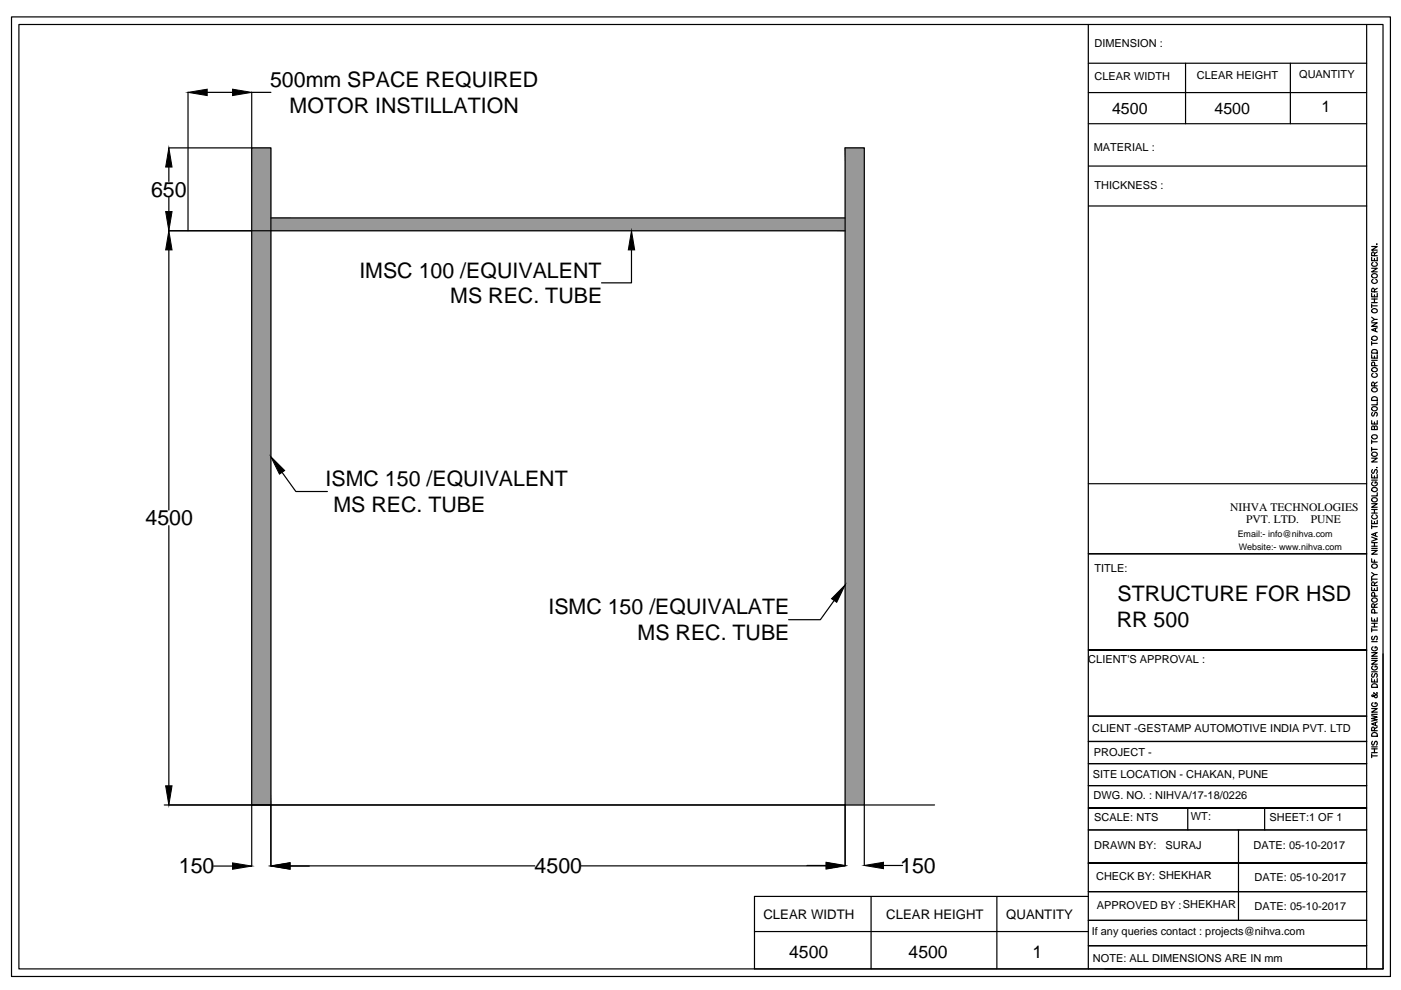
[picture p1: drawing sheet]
<svg xmlns="http://www.w3.org/2000/svg" width="297mm" height="210mm" viewBox="0 0 297 210" stroke-linecap="round" stroke-linejoin="round" font-family="sans-serif">
<!-- layer: 0 -->
<g fill="#989898" stroke="#989898" stroke-width=".21">
<path d="M57.4 46.2v2.7h121.8zM57.4 46.2h121.8v2.7z"/>
<path d="M179.2 31.4v139.3h4zM179.2 31.4h4v139.3z"/>
<path d="M53.4 31.4v139.3h4zM53.4 31.4h4v139.3z"/>
</g>
<g fill="none" stroke="#000" stroke-width=".25">
<path d="M2.4 3.6h292.4v203.4h-292.4zM4 5.2h289.2v200.2h-289.2zM39.9 19.5v29.4M43.9 19.6h5.4M53.4 19.5v11.9h-17.6M53.4 19.6h4M230.7 5.2v200.2M230.7 13.4h59.1M230.7 19.6h59.1M251.4 13.4v12.8M273.6 13.4v12.8M289.8 5.2v200.2h-129.8v-15.3h70.7"/>
<path d="M35.8 35.4v3.1M53.4 31.4h4v139.3h-4zM230.7 26.2h59.1M230.7 35.2h59.1M35.8 48.9h143.4M35.8 41.8v3.1M35.8 53v55.1M57.4 46.2h121.8M133.9 53v7h-6.4M230.7 43.7h59.1M290.8 56.9h1.2l-1.2 .7h1.2M290.8 54.6v.7h1.2v-.7"/>
<path d="M290.8 52.3h1.2l-1.2 .7h1.2M290.9 58.2a.53 .53 0 0 1 .8-.2 .53 .53 0 0 1 0 .9 .52 .52 0 0 1-.7 0 .52 .52 0 0 1-.1-.7zM291.1 59.3a.52 .52 0 0 0-.1 .8 .52 .52 0 0 0 .8-.1l.2-.5-.3-.2M291.1 55.7h-.1a.54 .54 0 0 0 .1 .8 .54 .54 0 0 0 .7-.1l.2-.5-.3-.2M291.4 54.2v-.5l-.3-.3-.3 .3v.5h1.2M291.4 54.8v.5M291.9 51.8h.1zM292 53.4l-.6 .4M290.8 75.2v.7h1.2v-.7M290.8 68.4h1.2l-1.2 .8h1.2M290.8 62.2v.7h1.2v-.7M290.8 64.5v.7"/>
<path d="M290.8 72.4v.8M290.8 76.4h1.2M290.8 72.8h1.2M290.8 67.3l.6 .4M290.8 64.8h1.2M290.8 64.2h1.2M290.8 63.4h1.2M291 78a.52 .52 0 0 1 .8 0 .52 .52 0 0 1-.1 .8 .51 .51 0 0 1-.7-.1 .51 .51 0 0 1 0-.7zM291 74.2a.65 .65 0 0 1 .7 0 .65 .65 0 0 1 .3 .7h-1.2zM291 71.4a.52 .52 0 0 1 .8-.1 .52 .52 0 0 1-.1 .8 .51 .51 0 0 1-.7 0 .51 .51 0 0 1 0-.7zM291 65.6a.52 .52 0 0 1 .8-.1 .52 .52 0 0 1-.1 .8 .51 .51 0 0 1-.7 0 .51 .51 0 0 1 0-.7zM291.1 79.1a.5 .5 0 0 0-.1 .8 .5 .5 0 0 0 .7 .1l.3-.3v-.4l-.3-.2"/>
<path d="M291.4 61.9l-.1-.7h-.4l-.1 .7h1.2M291.4 62.5v.4M291.4 63.4v.8M291.4 75.5v.4M291.5 77.5l-.1-.6-.5-.1-.1 .7h1.2M291.6 69.7v.5M292 69.5l-1.2 .4 1.2 .5M292 67.7h-.6l-.6 .4M292 61.1l-.6 .4M290.8 97.1h1.2l-1.2 .8h1.2M290.8 89.2v.7h1.2v-.7M290.8 93.3v.8"/>
<path d="M290.8 94.9v.8M290.8 95.3h1.2M290.8 93.7h1.2M290.9 96.1a.53 .53 0 0 1 .8-.2 .53 .53 0 0 1 0 .8 .53 .53 0 0 1-.6 0 .53 .53 0 0 1-.2-.6zM290.9 86.4a.53 .53 0 0 1 .8-.2 .53 .53 0 0 1 0 .9 .53 .53 0 0 1-.6 0 .53 .53 0 0 1-.2-.7zM290.9 84.3a.66 .66 0 0 1 1.1 .2v.4h-1.2zM291 99.6l-.2 .3 .2 .5 .2-.1 .5-.7h.1l.2 .3-.2 .5M291 92.3a.54 .54 0 0 1 .7-.1 .54 .54 0 0 1 .1 .7 .54 .54 0 0 1-.7 .1 .54 .54 0 0 1-.1-.7zM291 87.4l-.2 .3 .2 .5 .3-.1 .4-.7h.1l.2 .3-.2 .5M291 82.3a.54 .54 0 0 1 .7-.1 .54 .54 0 0 1 .1 .8 .54 .54 0 0 1-.7 0 .54 .54 0 0 1-.1-.7zM291.4 90.6l.2-.3 .4 .1v.2v.5h-1.2l.1-.7h.4l.1 .7M291.4 81.8v-.5l-.3-.3-.3 .3v.5h1.2"/>
<path d="M291.4 89.5v.4M291.9 99.1h.1zM292 85.2v.6h-1.2M292 81l-.6 .4M35.8 111.4v55.2M59.8 100.1l2.9 4.1h6.7M230.7 117.4h59.1M230.7 102.6h59.1M290.8 118.5v.7h1.2M290.8 116.7h1.2l-1.2 .8h1.2M290.8 113.9l1.2 .4-1.2 .5M290.8 110.3v.7h1.2v-.7"/>
<path d="M290.8 106.8h1.2l-1.2 .8h1.2M290.8 100.6v.7h1.2v-.7M290.8 111.3v.8M290.8 116.3h1.2M290.8 115.8h1.2M290.8 115h1.2M290.8 111.7h1.2M290.8 108.8h1.2M290.8 108h1.2M290.8 101.8h1.2M290.9 119.8a.53 .53 0 0 1 .8-.2 .53 .53 0 0 1 0 .8 .53 .53 0 0 1-.6 0 .53 .53 0 0 1-.2-.6zM291 105.6a.54 .54 0 0 1 .7-.1 .54 .54 0 0 1 .1 .8 .54 .54 0 0 1-.7 .1 .54 .54 0 0 1-.1-.8z"/>
<path d="M291 103.4a.54 .54 0 0 1 .7 0 .54 .54 0 0 1 .1 .7 .54 .54 0 0 1-.7 .1 .54 .54 0 0 1-.1-.8zM291.1 109.2a.5 .5 0 0 0-.1 .7 .5 .5 0 0 0 .7 .1l.3-.3v-.4l-.3-.1M291.1 102.2a.49 .49 0 0 0-.1 .7 .49 .49 0 0 0 .7 0 .39 .39 0 0 0 .3-.4 .39 .39 0 0 0-.5-.3v.3M291.4 100.9v.4M291.4 108v.8M291.4 110.6v.4M291.4 115v.8M291.4 118.7v.5M291.6 113.1v.5M292 112.9l-1.2 .4 1.2 .5M292 104.5v.6h-1.2M176.9 127.3l-3 4.1h-6.7"/>
<path d="M289.8 137.8h-59.1h59.1M290.8 138.4h1.2l-1.2 .7h1.2M290.8 131v.7h1.2v-.7M290.8 124.5v.7h1.2v-.7M290.8 122.4v.8M290.8 133.2v.8M290.8 139.6h1.2M290.8 136h1.2M290.8 133.6h1.2M290.8 132.9h1.2M290.8 132.2h1.2M290.8 122.8h1.2"/>
<path d="M290.8 121.4l.6 .4M291 134.9l-.2 .3 .2 .5 .3-.1 .2-.7 .5 .1v.4l-.2 .3M291 126.9a.52 .52 0 0 1 .8-.1 .52 .52 0 0 1-.1 .8 .51 .51 0 0 1-.7 0 .51 .51 0 0 1 0-.7zM291.1 137.1a.49 .49 0 0 0-.1 .8 .49 .49 0 0 0 .7 0 .39 .39 0 0 0 .3-.5 .39 .39 0 0 0-.5-.3v.3M291.4 128.8l-.1-.8h-.4l-.1 .8h1.2M291.4 124.1l-.1-.7h-.4l-.1 .7h1.2M291.4 124.8v.4M291.4 131.3v.4M291.4 132.2v.7M291.5 129.9l-.1-.6-.3-.2-.3 .3v.5h1.2M291.5 126.4l-.1-.7-.3-.1-.3 .3v.5h1.2M292 121.8h-.6l-.6 .5"/>
<path d="M292 128l-.6 .4M292 123.4l-.6 .4M293.2 138.6v66.8h-59M230.7 151.8h59.1M230.7 157.2h59.1M290.8 151.8l1.2 .2-1.2 .3 1.2 .3-1.2 .3M290.8 150.2h1.2l-1.2 .8h1.2M290.8 143.9v.7h1.2v-.7M290.8 140h1.2l-1.2 .8h1.2M290.8 159.8v.8M290.8 159.6h1.2M290.8 158.8h1.2"/>
<path d="M290.8 158.4h1.2M290.8 151.5h1.2M290.8 142.4h1.2M290.9 145.2a.63 .63 0 0 1 .8-.2 .63 .63 0 0 1 .3 .7h-1.2zM291 157.2l-.2 .3 .2 .5 .2-.1 .5-.7h.1l.2 .3-.2 .5M291 155.4a.65 .65 0 0 1 .7 0 .65 .65 0 0 1 .3 .7h-1.2zM291 142.8l-.2 .3 .2 .5 .3-.1 .4-.7 .3 .3-.2 .5M291.1 149h-.1a.54 .54 0 0 0 .1 .8 .54 .54 0 0 0 .7-.1l.2-.2v-.3l-.5-.2v.3M291.1 141.2a.52 .52 0 0 0-.1 .8 .52 .52 0 0 0 .8-.1l.2-.2v-.3l-.5-.2v.3M291.3 146.8l-.1 .2a.68 .68 0 0 1 .7 .9h-.4l-.3-.5-.2-.1-.2 .2 .2 .2 .3-.1 .7-.5v-.2l-.1-.1M291.4 154.9l-.1-.7h-.4l-.1 .7h1.2M291.4 144.1v.5"/>
<path d="M291.4 158.8v.8M291.6 153.2v.6M292 153.1l-1.2 .4 1.2 .5M292 154.2l-.6 .3M34.8 170.7h163.3M53.4 170.7v12.9M179.2 170.7v12.9M230.7 161.9h59.1M230.7 166.6h59.1M230.7 176h59.1M251.8 171.3v4.7M262.6 176v19.1"/>
<path d="M268.1 171.3v4.7M289.8 171.3h-59.1h59.1M290.8 160.3h1.2M45.3 183.6h4M113.4 183.6h-51.9M123.2 183.6h52M160 197.5h70.7M171.1 183.5h4.1M183.2 183.5v-152.1h-4v139.3h-121.8v12.9M184.7 190.1v15.3M187.3 183.5h4.1M211.4 190.1v15.3"/>
<path d="M230.7 183h59.1M230.7 195.1h59.1M289.8 183h-59.1h59.1M289.8 189h-59.1h59.1M230.7 200.5h59.1"/>
</g>
<g fill="#000" stroke="#000" stroke-width=".21">
<path d="M39.9 19.6l4-.7v1.4zM49.3 18.9l4.1 .7-4.1 .7zM35.8 31.4l.7 4h-1.4zM35.8 48.9l.7 4.1h-1.4zM35.1 44.9h1.4l-.7 4zM133.9 48.9l.7 4.1h-1.4zM57.4 96.8l3 3-1.1 .7zM179.2 124l-1.8 3.7-1.1-.8zM35.1 166.6h1.4l-.7 4.1zM49.3 183l4.1 .6-4.1 .7zM57.4 183.6l4.1-.7v1.4zM57.4 183.6l4.1-.6v1.3z"/>
<path d="M175.2 182.9l4 .7-4 .7zM175.2 182.8l4 .7-4 .7zM183.2 183.5l4.1-.7v1.4z"/>
</g>
<g font-size="4.5">
<text x="57.3" y="18.4">500mm SPACE REQUIRED</text>
<text x="61.4" y="23.9">MOTOR INSTILLATION</text>
<text x="32" y="41.7">650</text>
<text x="76.2" y="58.9">IMSC 100 /EQUIVALENT</text>
<text x="95.5" y="64.3">MS REC. TUBE</text>
<text x="69" y="103.1">ISMC 150 /EQUIVALENT</text>
<text x="30.8" y="111.4">4500</text>
<text x="70.7" y="108.6">MS REC. TUBE</text>
<text x="116.3" y="130.3">ISMC 150 /EQUIVALATE</text>
<text x="236.9" y="127.5">STRUCTURE FOR HSD</text>
<text x="135.2" y="135.7">MS REC. TUBE</text>
<text x="236.8" y="132.9">RR 500</text>
<text x="37.9" y="185.2">150</text>
<text x="113.4" y="185.2">4500</text>
<text x="190.9" y="185.1">150</text>
</g>
<g font-size="3.7">
<text x="167.3" y="203.2">4500</text>
<text x="192.6" y="203.1">4500</text>
<text x="218.9" y="203">1</text>
</g>
<g font-size="3.4">
<text x="280.2" y="23.7">1</text>
<text x="235.8" y="24.2">4500</text>
<text x="257.5" y="24.1">4500</text>
</g>
<g font-size="2.8">
<text x="161.9" y="194.8">CLEAR WIDTH</text>
<text x="187.9" y="194.8">CLEAR HEIGHT</text>
<text x="213.3" y="194.9">QUANTITY</text>
</g>
<g font-size="2.5">
<text x="260.8" y="108.4">NIHVA TECHNOLOGIES</text>
<text x="264.2" y="111">PVT. LTD.</text>
<text x="277.9" y="111">PUNE</text>
</g>
<g font-size="2.3">
<text x="232.1" y="9.9">DIMENSION :</text>
<text x="232.1" y="17">CLEAR WIDTH</text>
<text x="253.8" y="16.8">CLEAR HEIGHT</text>
<text x="275.4" y="16.6">QUANTITY</text>
<text x="231.9" y="32.1">MATERIAL :</text>
<text x="232.1" y="40">THICKNESS :</text>
<text x="232.1" y="121.2">TITLE:</text>
<text x="230.7" y="140.7">CLIENT'S APPROVAL :</text>
<text x="231.5" y="155.3">CLIENT -GESTAMP AUTOMOTIVE INDIA PVT. LTD</text>
<text x="231.9" y="160.3">PROJECT -</text>
<text x="231.7" y="164.9">SITE LOCATION - CHAKAN, PUNE</text>
<text x="231.8" y="169.4">DWG. NO. : NIHVA/17-18/0226</text>
<text x="252.5" y="173.9">WT:</text>
<text x="232" y="174.1">SCALE: NTS</text>
<text x="232" y="179.9">DRAWN BY:</text>
<text x="265.8" y="179.9">DATE: 05-10-2017</text>
<text x="269.1" y="174.1">SHEET:1 OF 1</text>
<text x="247.1" y="180.1">SURAJ</text>
<text x="232.4" y="186.5">CHECK BY: SHEKHAR</text>
<text x="266" y="186.8">DATE: 05-10-2017</text>
<text x="232.5" y="192.7">APPROVED BY :SHEKHAR</text>
<text x="266" y="193">DATE: 05-10-2017</text>
<text x="231.5" y="198.3">If any queries contact : projects@nihva.com</text>
<text x="231.7" y="203.9">NOTE: ALL DIMENSIONS ARE IN mm</text>
</g>
<g font-size="1.9">
<text x="262.4" y="113.8">Email:- info@nihva.com</text>
<text x="262.6" y="116.7">Website:- www.nihva.com</text>
</g>
</svg>
